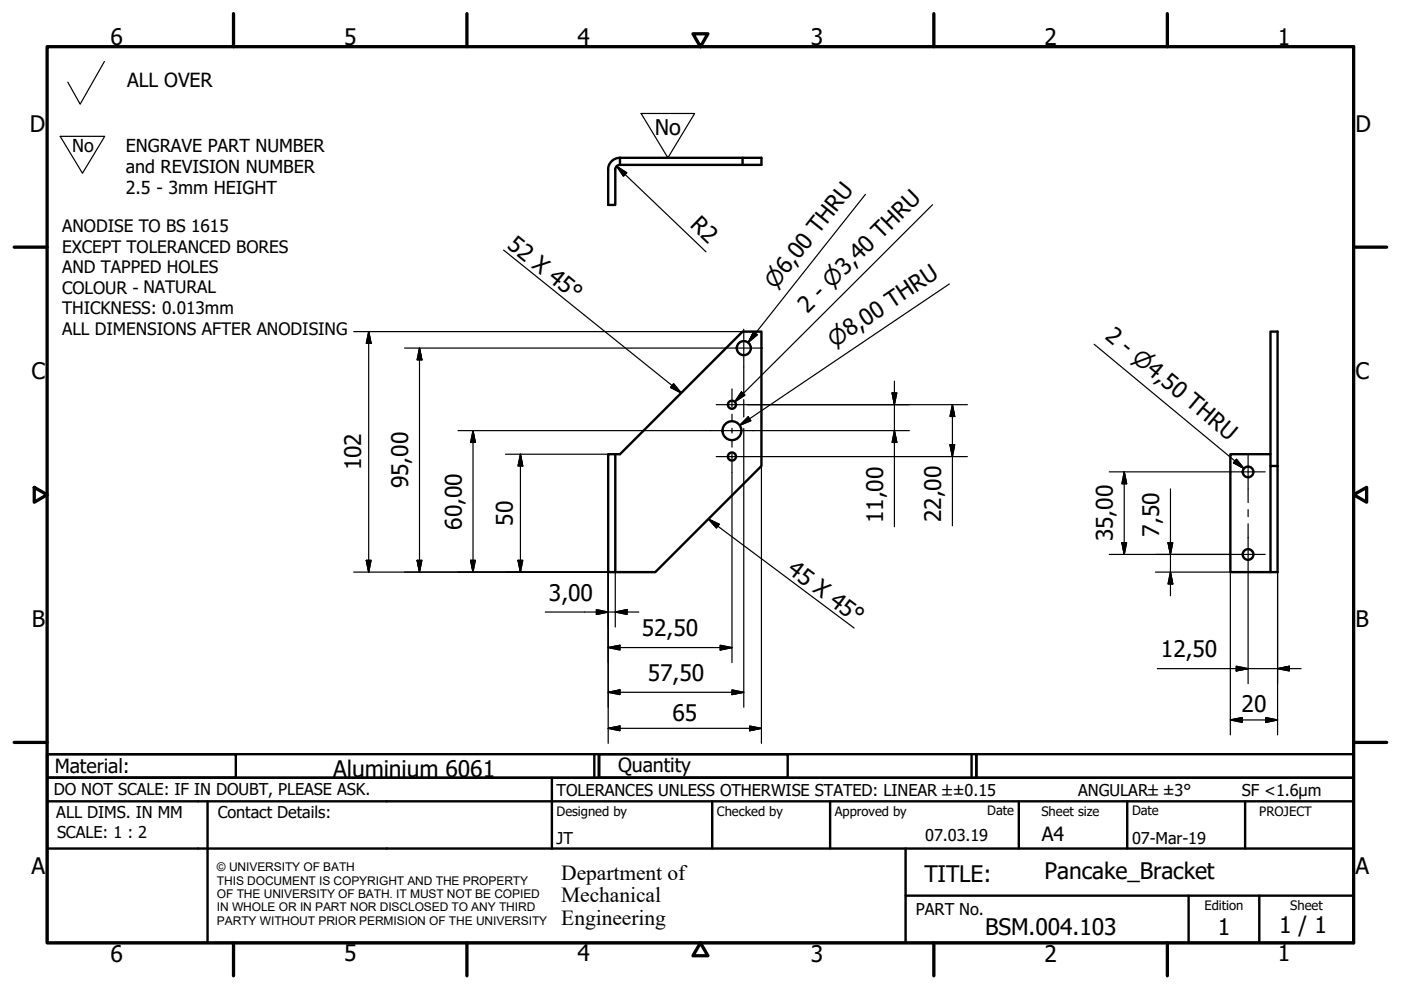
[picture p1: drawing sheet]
<svg xmlns="http://www.w3.org/2000/svg" width="297mm" height="210mm" viewBox="0 0 297 210" stroke-linecap="round" stroke-linejoin="round" font-family="sans-serif">
<!-- layer: Visible (ISO) -->
<g fill="none" stroke="#000" stroke-width=".51">
<path d="M128.9 36v7.4h1.6v-7.4M131.4 35a1.01 1.01 0 0 0-1 1M131.4 33.5a2.51 2.51 0 0 0-2.5 2.5M131.4 33.5h30v1.5h-30M131.4 33.5v1.5M157.4 33.5v1.5M128.9 96.3h1.6v25h-1.6zM130.5 96.3h.9l26-26h4v28.5l-22.5 22.5h-8.4M269.4 98.8v-28.5h1.5v51h-1.5v-22.5h1.5M269.4 96.3h-8.5v25h8.5"/>
<circle cx="157.7" cy="73.8" r="1.49"/>
<circle cx="155.2" cy="85.8" r=".86"/>
<circle cx="155.2" cy="96.8" r=".86"/>
<circle cx="155.2" cy="91.3" r="2"/>
<circle cx="264.6" cy="100.1" r="1.13"/>
<circle cx="264.6" cy="117.6" r="1.13"/>
</g>
<!-- layer: Border (ISO) -->
<g fill="none" stroke="#000" stroke-width=".7">
<path d="M10 9.9h277v190h-277zM49.5 2.9v7M99 2.9v7M146.9 7.2h3.2l-1.6 2.7zM198 2.9v7M247.5 2.9v7M3 52.4h7M287 52.4h7M7.3 103.3l2.7 1.6-2.7 1.6zM287 104.9l2.8-1.6v3.2zM3 157.4h7M287 157.4h7"/>
<path d="M49.5 199.9v7M99 199.9v7M148.5 199.9l1.6 2.7h-3.2zM198 199.9v7M247.5 199.9v7"/>
</g>
<!-- layer: Title (ISO) -->
<g fill="none" stroke="#000" stroke-width=".51">
<path d="M10 159.9h40v5h-40zM10 159.9h117v5h-117zM126 159.9v5M127 159.9h40v5h-40zM127 159.9h80v5h-80zM206 159.9v5M207 159.9h80v5h-80zM10 169.9v-5h277v5M10 169.9h277v30h-277zM10 179.9h277M44 169.9v30M117 164.9v15"/>
<path d="M151 169.9v10M176 169.9v10M192 179.9v20M216 169.9v10M239 169.9v10M264 169.9v10M192 189.9h95M252 189.9v10M267 189.9v10"/>
</g>
<!-- layer: Sketch Geometry (ISO) -->
<path d="M22.1 13l-5.1 9.1-2.6-4.7M12.8 28.9h9.4l-4.7 7.8zM135.9 24.1h11.4l-5.7 9.4z" fill="none" stroke="#000" stroke-width=".25"/>
<path d="M141.6 42.9h.1" fill="none" stroke="#fff" stroke-width=".21"/>
<!-- layer: Center Mark (ISO) -->
<path d="M153.7 73.8h8M157.7 69.8v8M150.7 91.3h9M151.8 85.8h6.7M151.8 96.8h6.7M261 100h7.2M261 117.6h7.2" fill="none" stroke="#000" stroke-width=".25"/>
<!-- layer: Centerline (ISO) -->
<path d="M155.2 82.5v3.8M155.2 87.8v1.5M155.2 90.8v1M155.2 93.3v1.5M155.2 96.3v3.9M264.6 96.4v10.2M264.6 108v1.6M264.6 111.1v10.1" fill="none" stroke="#000" stroke-width=".25"/>
<!-- layer: Dimension (ISO) -->
<g fill="none" stroke="#000" stroke-width=".25">
<path d="M130.7 35.3l2.2 1.3-.7 .8zM130.7 35.3l19 18.1M75 70.3h82.6M78.2 70.3l.5 2.5h-1zM78.2 70.3v51M85.8 73.8h67.9M88.9 73.8l.6 2.5h-1.1zM88.9 73.8v47.5M157.7 77.8v5.9M157.8 70.3h1.4M159.6 70.3h1.8M97.1 91.3h53.6"/>
<path d="M100.3 91.3l.5 2.5h-1zM100.3 91.3v30M107.2 96.3h21.7M110.3 96.3l.5 2.5h-1zM110.3 96.3v25M157.7 84.7v1M157.7 85.9v2.5M157.7 90.8v.4M157.7 91.4v5.3M157.7 96.9v53.1M158.5 85.8h46.6M158.5 96.8h46.6"/>
<path d="M159.7 91.3h33.1M161.4 98.8v58.8M189.1 83.3h1l-.5 2.5zM189.6 91.3l.5 2.5h-1zM189.6 80.8v30.9M201.4 94.3h1l-.5 2.5zM201.9 85.8l.5 2.5h-1zM201.9 85.8v25.7M77.7 118.8h1l-.5 2.5zM88.4 118.8h1.1l-.6 2.5zM99.8 118.8h1l-.5 2.5zM109.8 118.8h1l-.5 2.5z"/>
<path d="M155.2 100.2v40.3M235.2 117.6h25.8M235.2 100h25.8M237.9 115.1h1l-.5 2.5zM238.4 100l.5 2.6h-1zM238.4 100v17.6M247.6 115.1h1l-.4 2.5zM248.2 103.7v22.6M75 121.3h53.9v36.3M115.6 129.8h19.8M126.4 129.3l2.5 .5-2.5 .5zM128.9 137.3l2.5-.5v1z"/>
<path d="M128.9 137.3h26.3M130.5 129.8l2.4-.5v1zM130.5 121.3v11.6M152.7 136.8l2.5 .5-2.5 .5zM245 121.3h15.9v34.5M248.2 121.3l.4 2.5h-1zM264.6 121.2v23.7M270.9 121.3v34.5M128.9 154.4l2.5-.5v1zM128.9 146.8l2.5-.5v1zM128.9 154.4h32.5M128.9 146.8h28.8"/>
<path d="M155.2 146.3l2.5 .5-2.5 .5zM158.9 153.9l2.5 .5-2.5 .5zM245.4 141.8h30.5M260.9 152.6l2.5-.5v1.1zM260.9 152.6h10M262.1 141.3l2.5 .5-2.5 .5zM268.4 152.1l2.5 .5-2.5 .6zM270.9 141.8l2.5-.5v1z"/>
</g>
<g fill="#000" stroke="#000" stroke-width=".25">
<path d="M130.7 35.3l2.2 1.3zM130.7 35.3l2.2 1.3-.7 .8zM78.2 70.3l.5 2.5zM78.2 70.3l.5 2.5h-1zM88.9 73.8l.6 2.5zM88.9 73.8l.6 2.5h-1.1zM100.3 91.3l.5 2.5zM100.3 91.3l.5 2.5h-1zM110.3 96.3l.5 2.5zM110.3 96.3l.5 2.5h-1zM189.1 83.3l.5 2.5zM189.1 83.3h1l-.5 2.5z"/>
<path d="M189.6 91.3l.5 2.5zM189.6 91.3l.5 2.5h-1zM201.4 94.3l.5 2.5zM201.4 94.3h1l-.5 2.5zM201.9 85.8l.5 2.5zM201.9 85.8l.5 2.5h-1zM77.7 118.8l.5 2.5zM77.7 118.8h1l-.5 2.5zM88.4 118.8l.5 2.5zM88.4 118.8h1.1l-.6 2.5zM99.8 118.8l.5 2.5zM99.8 118.8h1l-.5 2.5z"/>
<path d="M109.8 118.8l.5 2.5zM109.8 118.8h1l-.5 2.5zM237.9 115.1l.5 2.5zM237.9 115.1h1l-.5 2.5zM238.4 100l.5 2.6zM238.4 100l.5 2.6h-1zM247.6 115.1l.6 2.5zM247.6 115.1h1l-.4 2.5zM126.4 130.3l2.5-.5zM126.4 129.3l2.5 .5-2.5 .5zM128.9 137.3l2.5-.5zM128.9 137.3l2.5-.5v1z"/>
<path d="M130.5 129.8l2.4-.5zM130.5 129.8l2.4-.5v1zM152.7 137.8l2.5-.5zM152.7 136.8l2.5 .5-2.5 .5zM248.2 121.3l.4 2.5zM248.2 121.3l.4 2.5h-1zM128.9 154.4l2.5-.5zM128.9 154.4l2.5-.5v1zM128.9 146.8l2.5-.5zM128.9 146.8l2.5-.5v1zM155.2 147.3l2.5-.5zM155.2 146.3l2.5 .5-2.5 .5z"/>
<path d="M158.9 154.9l2.5-.5zM158.9 153.9l2.5 .5-2.5 .5zM262.1 142.3l2.5-.5zM262.1 141.3l2.5 .5-2.5 .5zM260.9 152.6l2.5-.5zM260.9 152.6l2.5-.5v1.1zM268.4 153.2l2.5-.6zM268.4 152.1l2.5 .5-2.5 .6zM270.9 141.8l2.5-.5zM270.9 141.8l2.5-.5v1z"/>
</g>
<!-- layer: Symbol (ISO) -->
<path d="M106.8 53l37.6 30.3M183.5 41.2l-24.9 31.4M197.7 43.4l-41.9 41.8M159.8 70.4l.8 .6-2 1.6zM201.3 60.2l-44.5 30M232 73l31.8 26.3M142.8 81.4l1.6 1.9-2.2-1.2zM156.8 90.2l1.8-1.8 .6 .8zM157.2 83.1l.7 .7-2.1 1.4zM262.1 97.4l1.7 1.9-2.3-1.2zM150.2 110.1l2.3 1.1-.6 .8zM150.2 110.1l30.9 23.1" fill="none" stroke="#000" stroke-width=".25"/>
<path d="M159.8 70.4l-1.2 2.2zM159.8 70.4l.8 .6-2 1.6zM142.2 82.1l2.2 1.2zM142.8 81.4l1.6 1.9-2.2-1.2zM157.2 83.1l-1.4 2.1zM157.2 83.1l.7 .7-2.1 1.4zM156.8 90.2l1.8-1.8zM156.8 90.2l1.8-1.8 .6 .8zM261.5 98.1l2.3 1.2zM262.1 97.4l1.7 1.9-2.3-1.2zM150.2 110.1l2.3 1.1zM150.2 110.1l2.3 1.1-.6 .8z" fill="#000" stroke="#000" stroke-width=".25"/>
<g font-size="4.8">
<text x="23.4" y="9.5">6</text>
<text x="72.9" y="9.5">5</text>
<text x="122.4" y="9.5">4</text>
<text x="171.9" y="9.5">3</text>
<text x="221.4" y="9.5">2</text>
<text x="270.9" y="9.5">1</text>
<text x="6.3" y="27.9">D</text>
<text x="287.4" y="27.9">D</text>
<text x="146.1" y="47.9" transform="rotate(44 146.1 47.9)">R2</text>
<text x="107.3" y="52.4" transform="rotate(39 107.3 52.4)">52 X 45°</text>
<text x="171.2" y="66.5" transform="rotate(-45 171.2 66.5)">2 - ⌀3,40 THRU</text>
<text x="234.1" y="71.6" transform="rotate(40 234.1 71.6)">2 - ⌀4,50 THRU</text>
<text x="6.7" y="80.4">C</text>
<text x="287.4" y="80.4">C</text>
<text x="76.6" y="99.8" transform="rotate(-90 76.6 99.8)">102</text>
<text x="86.6" y="103.5" transform="rotate(-90 86.6 103.5)">95,00</text>
<text x="97.9" y="112.3" transform="rotate(-90 97.9 112.3)">60,00</text>
<text x="108.7" y="111.4" transform="rotate(-90 108.7 111.4)">50</text>
<text x="187.2" y="110.9" transform="rotate(-90 187.2 110.9)">11,00</text>
<text x="199.5" y="110.7" transform="rotate(-90 199.5 110.7)">22,00</text>
<text x="245.7" y="113.8" transform="rotate(-90 245.7 113.8)">7,50</text>
<text x="236" y="114.8" transform="rotate(-90 236 114.8)">35,00</text>
<text x="166.7" y="121.4" transform="rotate(37 166.7 121.4)">45 X 45°</text>
<text x="116.4" y="127.4">3,00</text>
<text x="6.8" y="132.9">B</text>
<text x="136.1" y="134.9">52,50</text>
<text x="287.4" y="132.9">B</text>
<text x="246.1" y="139.4">12,50</text>
<text x="137.3" y="144.4">57,50</text>
<text x="142.6" y="152.8">65</text>
<text x="263.2" y="151.1">20</text>
<text x="70.6" y="164.8">Aluminium 6061</text>
<text x="6.7" y="185.4">A</text>
<text x="287.4" y="185.4">A</text>
<text x="196" y="187">TITLE:</text>
<text x="221.5" y="186.4">Pancake_Bracket</text>
<text x="271.2" y="197.9">1 / 1</text>
<text x="23.4" y="203.9">6</text>
<text x="72.9" y="203.8">5</text>
<text x="122.4" y="203.8">4</text>
<text x="171.9" y="203.9">3</text>
<text x="208.9" y="198.2">BSM.004.103</text>
<text x="221.4" y="203.9">2</text>
<text x="258.2" y="198.2">1</text>
<text x="270.9" y="203.8">1</text>
</g>
<g font-size="4.6">
<text x="138.9" y="28.5">No</text>
<text x="164.4" y="61.5" transform="rotate(-52 164.4 61.5)">⌀6,00 THRU</text>
<text x="177" y="73.7" transform="rotate(-34 177 73.7)">⌀8,00 THRU</text>
<text x="119" y="186.5">Department of</text>
<text x="119" y="191.3">Mechanical</text>
<text x="119" y="196">Engineering</text>
</g>
<g font-size="4.1">
<text x="27" y="18.5">ALL OVER</text>
<text x="11.6" y="163.9">Material:</text>
<text x="131" y="163.7">Quantity</text>
<text x="220.9" y="178.4">A4</text>
</g>
<g font-size="3.8">
<text x="15.3" y="32.3">No</text>
<text x="26.7" y="32.1">ENGRAVE PART NUMBER</text>
<text x="26.7" y="36.7">and REVISION NUMBER</text>
<text x="26.7" y="41.2">2.5 - 3mm HEIGHT</text>
</g>
<g font-size="3.6">
<text x="13.2" y="49.2">ANODISE TO BS 1615</text>
<text x="13.2" y="53.5">EXCEPT TOLERANCED BORES</text>
<text x="13.2" y="57.9">AND TAPPED HOLES</text>
<text x="13.2" y="62.3">COLOUR - NATURAL</text>
<text x="13.2" y="66.6">THICKNESS: 0.013mm</text>
<text x="13.2" y="71">ALL DIMENSIONS AFTER ANODISING</text>
</g>
<g font-size="3.5">
<text x="11.4" y="168.5">DO NOT SCALE: IF IN DOUBT, PLEASE ASK.</text>
<text x="11.9" y="173.5">ALL DIMS. IN MM</text>
<text x="46.2" y="173.5">Contact Details:</text>
<text x="118" y="168.8">TOLERANCES UNLESS OTHERWISE STATED: LINEAR ±±0.15</text>
<text x="228.6" y="168.8">ANGULAR±±3°</text>
<text x="263.3" y="168.8">SF &lt;1.6µm</text>
<text x="12.1" y="177.6">SCALE: 1 : 2</text>
<text x="118" y="178.9">JT</text>
<text x="196.2" y="178.3">07.03.19</text>
<text x="240" y="178.9">07-Mar-19</text>
<text x="194.2" y="194.1">PART No.</text>
</g>
<g font-size="2.8">
<text x="118" y="173">Designed by</text>
<text x="152" y="173">Checked by</text>
<text x="177" y="173">Approved by</text>
<text x="209.3" y="172.9">Date</text>
<text x="220.8" y="173">Sheet size</text>
<text x="240" y="172.9">Date</text>
<text x="267" y="172.9">PROJECT</text>
<text x="255.4" y="193">Edition</text>
<text x="273.6" y="193">Sheet</text>
</g>
<g font-size="2.5">
<text x="46" y="184.7">© UNIVERSITY OF BATH</text>
<text x="46" y="187.6">THIS DOCUMENT IS COPYRIGHT AND THE PROPERTY</text>
<text x="46" y="190.4">OF THE UNIVERSITY OF BATH. IT MUST NOT BE COPIED</text>
<text x="46" y="193.2">IN WHOLE OR IN PART NOR DISCLOSED TO ANY THIRD</text>
<text x="46" y="196.1">PARTY WITHOUT PRIOR PERMISION OF THE UNIVERSITY</text>
</g>
</svg>
